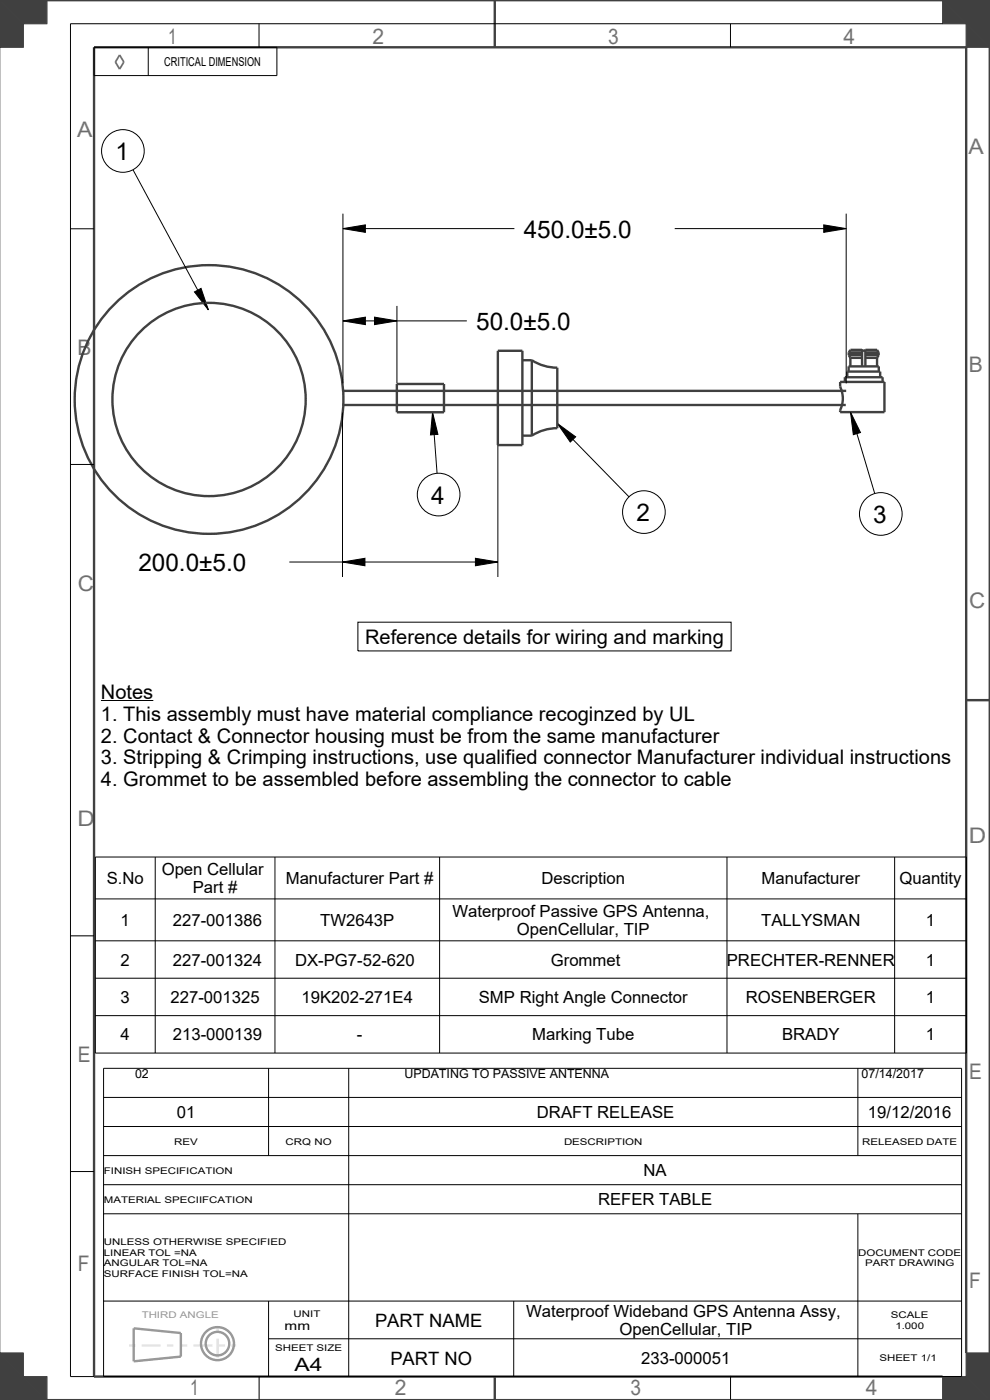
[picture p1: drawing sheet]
<svg xmlns="http://www.w3.org/2000/svg" width="210mm" height="297mm" viewBox="0 0 210 297" stroke-linecap="round" stroke-linejoin="round" font-family="sans-serif">
<path d="M-.1 0h10v5h-5v5h-5" fill="none" stroke="#969696" stroke-width=".21"/>
<path d="M4.9 5v5h-5z" fill="#404040"/>
<path d="M4.9 5v5h-4.9z" fill="none" stroke="#404040" stroke-width=".21"/>
<path d="M9.9 0v5h-5z" fill="#404040"/>
<path d="M9.9 0v5h-5z" fill="none" stroke="#404040" stroke-width=".21"/>
<path d="M-.1 0h10l-5 5z" fill="#404040"/>
<path d="M0 0h9.9l-5 5z" fill="none" stroke="#404040" stroke-width=".21"/>
<path d="M-.1 0l5 5-5 5z" fill="#404040"/>
<path d="M-.1 0l5 5-4.9 5" fill="none" stroke="#404040" stroke-width=".21"/>
<path d="M0 287h4.9v5h5v5h-10" fill="none" stroke="#969696" stroke-width=".21"/>
<path d="M4.9 292h5v5z" fill="#404040"/>
<path d="M4.9 292h5v5z" fill="none" stroke="#404040" stroke-width=".21"/>
<path d="M-.1 287h5v5z" fill="#404040"/>
<path d="M-.1 287h5v5z" fill="none" stroke="#404040" stroke-width=".21"/>
<path d="M-.1 287l5 5-5 5z" fill="#404040"/>
<path d="M-.1 287l5 5-4.9 5" fill="none" stroke="#404040" stroke-width=".21"/>
<path d="M4.9 292l5 5h-10z" fill="#404040"/>
<path d="M-.1 297l5-5 5 5z" fill="none" stroke="#404040" stroke-width=".21"/>
<path d="M204.9 287h5v10h-10v-5h5z" fill="none" stroke="#969696" stroke-width=".21"/>
<path d="M204.9 287h5l-5 5z" fill="#404040"/>
<path d="M204.9 287h5l-5 5z" fill="none" stroke="#404040" stroke-width=".21"/>
<path d="M199.9 292h5l-5 5z" fill="#404040"/>
<path d="M199.9 292h5l-5 5z" fill="none" stroke="#404040" stroke-width=".21"/>
<path d="M204.9 292l5 5h-10z" fill="#404040"/>
<path d="M204.9 292l5 5h-10z" fill="none" stroke="#404040" stroke-width=".21"/>
<path d="M204.9 292l5-5v10z" fill="#404040"/>
<path d="M204.9 292l5-5v10z" fill="none" stroke="#404040" stroke-width=".21"/>
<path d="M199.9 0h10v10h-5v-5h-5z" fill="none" stroke="#969696" stroke-width=".21"/>
<path d="M199.9 0l5 5h-5z" fill="#404040"/>
<path d="M199.9 0l5 5h-5z" fill="none" stroke="#404040" stroke-width=".21"/>
<path d="M204.9 5l5 5h-5z" fill="#404040"/>
<path d="M204.9 5l5 5h-5z" fill="none" stroke="#404040" stroke-width=".21"/>
<path d="M204.9 5l5-5v10z" fill="#404040"/>
<path d="M204.9 5l5-5v10z" fill="none" stroke="#404040" stroke-width=".21"/>
<path d="M199.9 0h10l-5 5z" fill="#404040"/>
<path d="M199.9 0h10l-5 5z" fill="none" stroke="#404040" stroke-width=".21"/>
<path d="M25.4 11.7l.9 1.5-.9 1.5-.9-1.5z" fill="none" stroke="#727272" stroke-width=".38"/>
<path d="M72.7 48.5l4.8-.8v1.6zM174.7 47.7l4.8 .8-4.8 .8zM41.3 61.9l1.3-.7 1.6 4.5zM72.7 68.1l4.8-.8v1.6zM79.4 67.3l4.8 .8-4.8 .8zM91.7 87.5l1.2 4.6-1.6 .2zM118.2 89.8l3.9 2.9-1.1 1.1zM180.4 87.4l2.1 4.4-1.5 .4zM72.7 119.2l4.7-.8v1.6zM100.8 118.4l4.8 .8-4.8 .8z" fill="#000"/>
<g fill="none" stroke="#000" stroke-width=".21">
<path d="M19.9 10h38.8v6h-38.8zM31.4 10v6M54.9 5v5M154.9 5v5M199.9 5h-185v287h5M28.2 36l16 29.7M14.9 48.5h5M72.7 48.5l4.8-.8v1.6zM72.7 45.3v36M72.7 48.5h36.4M143.1 48.5h36.4M174.7 47.7l4.8 .8-4.8 .8z"/>
<path d="M179.5 45.3v36M41.3 61.9l1.3-.7 1.6 4.5zM72.7 68.1l4.8-.8v1.6zM72.7 68.1h26.3M79.4 67.3l4.8 .8-4.8 .8zM84.2 64.9v16.4M14.9 98.5h5M72.7 87.5v34.9M91.7 87.5l1.2 4.6-1.6 .2zM91.7 87.5l1 12.9M105.6 87.5v34.9M118.2 89.8l3.9 2.9-1.1 1.1z"/>
<path d="M118.2 89.8l15.2 15.6M180.4 87.4l2.1 4.4-1.5 .4zM180.4 87.4l5.1 17.3M61.4 119.2h44.2M72.7 119.2l4.7-.8v1.6zM100.8 118.4l4.8 .8-4.8 .8zM75.9 132h79.2v6.1h-79.2zM21.4 148.6h11.1M14.9 198.5h5M20.2 181.8h184.8v41.6h-184.8zM20.2 190.7h184.8M20.2 199.6h184.8"/>
<path d="M32.9 181.8v41.6M58.3 181.8v41.6M93.2 181.8v41.6M154.2 181.8v41.6M189.8 181.8v41.6M20.2 207.5h184.8M20.2 215.5h184.8M22 226.6h182v65.4h-182zM22 232.8h182M22 239h182M57 226.6v18.6M74 226.6v65.4"/>
<path d="M182 226.6v18.6M14.9 248.5h5M22 245.2h182M22 251.3h182M22 257.5h182M182 257.5v34.5M22 276h182M57 276v16M109 276v16M55 291.9v5M57 284h147M155 291.9v5"/>
<circle cx="26.1" cy="32" r="4.5"/>
<circle cx="93" cy="104.9" r="4.5"/>
<circle cx="136.6" cy="108.6" r="4.5"/>
<circle cx="186.8" cy="109" r="4.5"/>
</g>
<g fill="none" stroke="#404040" stroke-width=".51">
<path d="M-.1 0h210v297h-210M104.9 0v10M180 78.8v-1.1h6.4v1.1M180 75.3l.4 .6M180 74.9v.4M180 75.3h2.9M180 74.9h2.9M180.1 74.8l-.1 .1M180.1 74.8l.3-.6h2.5v3.5M180.1 74.8h2.8M180.4 75.9v1.8M180.4 75.9h2.5"/>
<path d="M182.9 74.3l.2 .1M182.9 74.4h.7M183.6 74.3l-.2 .1M183.6 75.9h2.4M183.6 75.3h2.8M183.6 74.9h2.8M183.6 74.8h2.8M186 75.9v1.8M186.4 74.8v.1M186.4 74.8l-.4-.6h-2.4v3.5M186.4 75.3l-.4 .6M186.4 74.9v.4"/>
<path d="M72.7 85.9h106.7M72.7 82.9h106.8M178.2 81h9.4v6.4h-9.4l.6-2.9-.2-1.2-.4-1.3zM179.2 81v-1h8v1M179.7 80v-1.2h7v1.2M204.9 148.5h5M104.9 292v5M204.9 287v-277h-185v282h180"/>
<circle cx="44.3" cy="84.7" r="28.5"/>
<circle cx="44.3" cy="84.7" r="20.5"/>
</g>
<path d="M27.4 285.4h9.4M38.4 285.4l11.7 .1M46.2 281.3v8" fill="none" stroke="#e3e3e3" stroke-width=".51" stroke-dasharray="1.3 1.3 4 1.3" stroke-linecap="butt"/>
<g fill="none" stroke="#969696" stroke-width=".51">
<path d="M28.4 281.8l10 1v5l-10 1z"/>
<circle cx="46.1" cy="285" r="3.5"/>
<circle cx="46.1" cy="285" r="2.5"/>
</g>
<!-- layer: 02___PRT_ALL_AXES -->
<path d="M105.6 74.4h5.2v20h-5.2zM110.8 76.4h2M112.8 76.4a10 10 0 0 0 5.4 1.6v12.8a10 10 0 0 0-5.4 1.6M112.8 76.4v16M84.2 81.5h10v6h-10zM110.8 92.4h2" fill="none" stroke="#404040" stroke-width=".51"/>
<g font-size="5.2">
<text x="24.5" y="34">1</text>
<text x="111.1" y="50.5">450.0±5.0</text>
<text x="101" y="70.1">50.0±5.0</text>
<text x="91.5" y="106.9">4</text>
<text x="135" y="110.6">2</text>
<text x="185.2" y="111">3</text>
<text x="29.4" y="121.2">200.0±5.0</text>
</g>
<g font-size="4.6" fill="#727272">
<text x="35.6" y="9.3">1</text>
<text x="79" y="9.3">2</text>
<text x="129" y="9.3">3</text>
<text x="179" y="9.3">4</text>
<text x="16.4" y="29">A</text>
<text x="205.4" y="32.6">A</text>
<text x="16.5" y="75.3">B</text>
<text x="205.5" y="78.9">B</text>
<text x="16.5" y="125.3">C</text>
<text x="205.6" y="128.9">C</text>
<text x="16.5" y="175.3">D</text>
<text x="205.5" y="178.9">D</text>
<text x="16.5" y="225.3">E</text>
<text x="205.6" y="228.9">E</text>
<text x="16.5" y="269.5">F</text>
<text x="205.6" y="273.1">F</text>
<text x="40.4" y="296">1</text>
<text x="83.7" y="296">2</text>
<text x="133.7" y="296">3</text>
<text x="183.7" y="296">4</text>
</g>
<g font-size="4.3">
<text x="77.4" y="136.6">Reference details for wiring and marking</text>
<text x="21.4" y="148.4">Notes</text>
<text x="21.4" y="153">1. This assembly must have material compliance recoginzed by UL</text>
<text x="21.4" y="157.5">2. Contact &amp; Connector housing must be from the same manufacturer</text>
<text x="21.4" y="162.1">3. Stripping &amp; Crimping instructions, use qualified connector Manufacturer individual instructions</text>
<text x="21.4" y="166.7">4. Grommet to be assembled before assembling the connector to cable</text>
</g>
<g font-size="3.9">
<text x="79.6" y="281.5">PART NAME</text>
<text x="62.5" y="290.8">A4</text>
<text x="82.8" y="289.5">PART NO</text>
</g>
<g font-size="3.5">
<text x="34.3" y="185.6">Open Cellular</text>
<text x="22.6" y="187.5">S.No</text>
<text x="40.9" y="189.4">Part #</text>
<text x="60.6" y="187.5">Manufacturer Part #</text>
<text x="114.9" y="187.5">Description</text>
<text x="161.5" y="187.5">Manufacturer</text>
<text x="190.8" y="187.5">Quantity</text>
<text x="25.6" y="196.4">1</text>
<text x="36.7" y="196.4">227-001386</text>
<text x="67.9" y="196.4">TW2643P</text>
<text x="96" y="194.5">Waterproof Passive GPS Antenna,</text>
<text x="161.5" y="196.4">TALLYSMAN</text>
<text x="196.4" y="196.4">1</text>
<text x="109.6" y="198.3">OpenCellular, TIP</text>
<text x="25.6" y="204.8">2</text>
<text x="36.7" y="204.8">227-001324</text>
<text x="62.6" y="204.8">DX-PG7-52-620</text>
<text x="116.8" y="204.8">Grommet</text>
<text x="154.2" y="204.8">PRECHTER-RENNER</text>
<text x="196.4" y="204.8">1</text>
<text x="25.6" y="212.8">3</text>
<text x="36.2" y="212.8">227-001325</text>
<text x="64" y="212.8">19K202-271E4</text>
<text x="101.6" y="212.8">SMP Right Angle Connector</text>
<text x="158.2" y="212.8">ROSENBERGER</text>
<text x="196.4" y="212.8">1</text>
<text x="25.6" y="220.7">4</text>
<text x="36.7" y="220.7">213-000139</text>
<text x="75.7" y="220.7">-</text>
<text x="112.9" y="220.7">Marking Tube</text>
<text x="165.9" y="220.7">BRADY</text>
<text x="196.4" y="220.7">1</text>
<text x="37.5" y="237.2">01</text>
<text x="113.9" y="237.2">DRAFT RELEASE</text>
<text x="184.1" y="237.2">19/12/2016</text>
<text x="136.5" y="249.5">NA</text>
<text x="126.9" y="255.7">REFER TABLE</text>
<text x="111.6" y="279.4">Waterproof Wideband GPS Antenna Assy,</text>
<text x="131.4" y="283.2">OpenCellular, TIP</text>
<text x="136" y="289.3">233-000051</text>
</g>
<g font-size="2.6">
<text x="34.9" y="14">CRITICAL DIMENSION</text>
<text x="28.6" y="228.7">02</text>
<text x="85.8" y="228.7">UPDATING TO PASSIVE ANTENNA</text>
<text x="182.8" y="228.7">07/14/2017</text>
<text x="60.4" y="282.2">mm</text>
</g>
<g font-size="2">
<text x="37" y="242.8">REV</text>
<text x="60.6" y="242.8">CRQ NO</text>
<text x="119.6" y="242.8">DESCRIPTION</text>
<text x="182.9" y="242.8">RELEASED DATE</text>
<text x="22" y="249">FINISH SPECIFICATION</text>
<text x="22" y="255.2">MATERIAL SPECIIFCATION</text>
<text x="22" y="264.1">UNLESS OTHERWISE SPECIFIED</text>
<text x="22" y="266.4">LINEAR TOL =NA</text>
<text x="22" y="268.6">ANGULAR TOL=NA</text>
<text x="182.1" y="266.4">DOCUMENT CODE</text>
<text x="183.5" y="268.6">PART DRAWING</text>
<text x="22" y="270.9">SURFACE FINISH TOL=NA</text>
<text x="62.3" y="279.3">UNIT</text>
<text x="189" y="279.6">SCALE</text>
<text x="189.9" y="281.9">1.000</text>
<text x="58.4" y="286.7">SHEET SIZE</text>
<text x="186.5" y="288.8">SHEET 1/1</text>
</g>
<text font-size="2" fill="#969696" x="30.1" y="279.5">THIRD ANGLE</text>
</svg>
